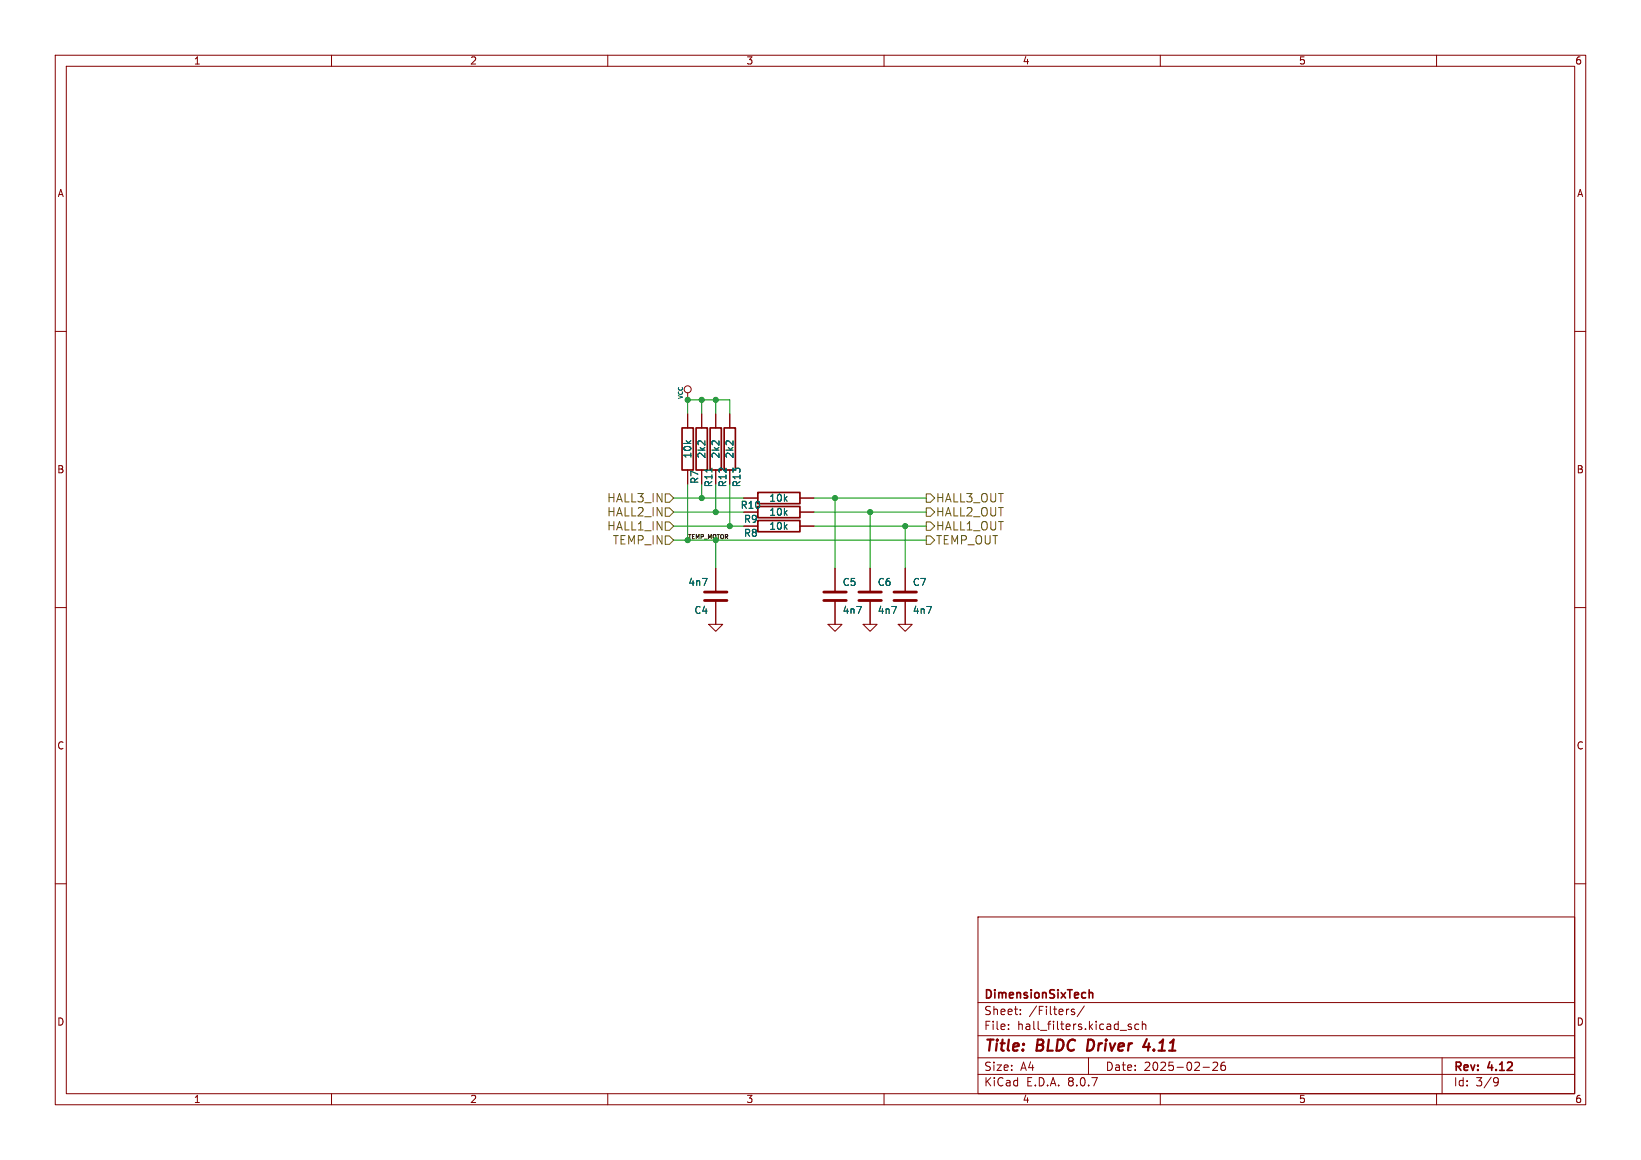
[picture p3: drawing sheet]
<svg xmlns="http://www.w3.org/2000/svg" width="297mm" height="210mm" viewBox="0 0 297 210" stroke-linecap="round" stroke-linejoin="round" font-family="sans-serif">
<g fill="none" stroke="#840000" stroke-width=".18">
<path d="M10 10h277v190h-277zM12 12h273v186h-273zM60 10v2M110 10v2M160 10v2M210 10v2M260 10v2M10 60h2M124.5 71.1v1.3M124.5 74.9v2.6M127 74.9v2.6M129.5 74.9v2.6"/>
<path d="M132.1 74.9v2.6M285 60h2M124.5 85.1v2.5M134.6 90.2h2.6M144.8 95.3h2.5M144.8 90.2h2.5M144.8 92.7h2.5M10 110h2M128.3 113h2.5l-1.3 1.3zM129.5 102.9v4.3M129.5 108.7v4.3M149.9 113h2.5l-1.3 1.3z"/>
<path d="M151.1 102.9v4.3M151.1 108.7v4.3M156.2 113h2.5l-1.2 1.3zM157.5 102.9v4.3M157.5 108.7v4.3M162.6 113h2.5l-1.3 1.3zM163.8 102.9v4.3M163.8 108.7v4.3M285 110h2M10 160h2M177 166h108v32h-108zM285 160h2"/>
<path d="M60 198v2M110 198v2M160 198v2M177 194.5h108M177 191.5h108M177 187.5h108M177 181.5h108M182.5 186.3v.1M182.5 185.5v.1M184.7 183.6v.1M184.7 182.8v.1M194.5 182.8l-.4-.1-.2 .2 .1 .2 .5 .2v.3h-.6"/>
<path d="M196.2 182.1l-1.2 2M197 191.5v3M204.7 185.5l-.3-.1-.2 .2v.2l.5 .2v.3h-.5M206.1 185.5l-.4-.1-.3 .3v.4l.1 .2h.6M206.7 185.5l.3-.1 .3 .1 .1 .9M206.7 184.9v1.5M210 198v2M217.7 193.2h1.2M219.5 192.4l.6-.1 .2 .1 .1 .3-.9 1.1h.9M221.7 192.3a.59 .59 0 0 0-.7 .6v.6l.1 .2 .4 .1 .2-.1 .1-.5-.1-.3h-.5l-.2 .3M260 198v2M261 191.5v6.5"/>
<path d="M270.6 195.1l.5 .1a.99 .99 0 0 1-.4 1.4h-.2M271.2 195.7l-.3 .3h-.3"/>
<circle cx="124.5" cy="70.5" r=".63"/>
</g>
<path d="M197 188.2l-.3 2h.5M207.6 188.1l-.7 1.4h1.2M207.9 188.9l-.1 1.3" fill="none" stroke="#840000" stroke-width=".4"/>
<path d="M123.4 77.5h2.1v7.6h-2.1zM126 77.5h2v7.6h-2zM128.5 77.5h2.1v7.6h-2.1zM131.1 77.5h2v7.6h-2zM137.2 94.2h7.6v2.1h-7.6zM137.2 89.2h7.6v2h-7.6zM137.2 91.7h7.6v2h-7.6zM197.2 179.8h.5l.1 .9" fill="none" stroke="#840000" stroke-width=".3"/>
<path d="M127.5 107.2h4.1M127.5 108.7h4.1M149.1 107.2h4.1M149.1 108.7h4.1M155.4 107.2h4.1M155.4 108.7h4.1M161.8 107.2h4.1M161.8 108.7h4.1" fill="none" stroke="#840000" stroke-width=".51"/>
<path d="M128.8 84.8v.7" fill="none" stroke="#006464" stroke-width=".18"/>
<path d="M120.4 89.4h.8l.7 .8-.7 .7h-.8zM120.4 94.5h.8l.7 .8-.7 .7h-.8zM120.4 91.9h.8l.7 .8-.7 .8h-.8zM120.4 97h.8l.7 .8-.7 .8h-.8zM167.6 89.4h.8l.8 .8-.8 .7h-.8zM167.6 97h.8l.8 .8-.8 .8h-.8zM167.6 91.9h.8l.8 .8-.8 .8h-.8zM167.6 94.5h.8l.8 .8-.8 .7h-.8z" fill="none" stroke="#725600" stroke-width=".18"/>
<g fill="none" stroke="#009600" stroke-width=".18">
<path d="M124.5 74.9v-2.5h7.6v2.5M127 72.4v2.5M129.5 72.4v2.5M121.9 90.2h12.7M121.9 95.3h12.7M121.9 92.7h12.7M121.9 97.8h45.7M124.5 87.6v10.2M127 87.6v2.6M129.5 87.6v5.1M129.5 97.8v5.1M132.1 87.6v7.7"/>
<path d="M147.3 90.2h20.3M147.3 95.3h20.3M147.3 92.7h20.3M151.1 90.2v12.7M157.5 92.7v10.2M163.8 95.3v7.6"/>
</g>
<g fill="#009600" stroke="#009600" stroke-width=".18">
<circle cx="127" cy="90.2" r=".46"/>
<circle cx="127" cy="72.4" r=".46"/>
<circle cx="124.5" cy="72.4" r=".46"/>
<circle cx="129.5" cy="72.4" r=".46"/>
<circle cx="129.5" cy="97.8" r=".46"/>
<circle cx="124.5" cy="97.8" r=".46"/>
<circle cx="132.1" cy="95.3" r=".46"/>
<circle cx="129.5" cy="92.7" r=".46"/>
<circle cx="163.8" cy="95.3" r=".46"/>
<circle cx="157.5" cy="92.7" r=".46"/>
<circle cx="151.1" cy="90.2" r=".46"/>
</g>
<g font-size="2.8" fill="#840000">
<text x="178" y="190.9">Title:</text>
<text x="187.7" y="190.9">BLDC</text>
<text x="197.6" y="190.9">Driver</text>
<text x="208.6" y="190.9">4.11</text>
</g>
<g font-size="2.1" fill="#725600">
<text x="109.8" y="91.2">HALL3_IN</text>
<text x="109.8" y="93.7">HALL2_IN</text>
<text x="169.3" y="91.2">HALL3_OUT</text>
<text x="169.3" y="93.7">HALL2_OUT</text>
<text x="109.8" y="96.2">HALL1_IN</text>
<text x="110.8" y="98.8">TEMP_IN</text>
<text x="169.3" y="98.8">TEMP_OUT</text>
<text x="169.3" y="96.2">HALL1_OUT</text>
</g>
<g font-size="2.1" fill="#840000">
<text x="178" y="184">Sheet:</text>
<text x="178" y="181.2">DimensionSixTech</text>
<text x="186.2" y="184">/Filters/</text>
<text x="178" y="186.7">File:</text>
<text x="184.1" y="186.7">hall_filters.kicad_sch</text>
<text x="178" y="196.9">KiCad</text>
<text x="178" y="194.1">Size:</text>
<text x="184.7" y="194.1">A4</text>
<text x="185.7" y="196.9">E.D.A.</text>
<text x="193.3" y="196.9">8.0.7</text>
<text x="200" y="194.1">Date:</text>
<text x="207" y="194.1">2025-02-26</text>
<text x="263" y="194.3">Rev:</text>
<text x="263" y="196.9">Id:</text>
<text x="267.1" y="196.9">3/9</text>
<text x="269.4" y="194.3">4.12</text>
</g>
<g font-size="1.8" fill="#840000">
<text x="35" y="11.9">1</text>
<text x="85" y="11.9">2</text>
<text x="135" y="11.9">3</text>
<text x="185" y="11.9">4</text>
<text x="235" y="11.9">5</text>
<text x="285" y="11.9">6</text>
<text x="10.3" y="35.9">A</text>
<text x="285.3" y="35.9">A</text>
<text x="10.3" y="85.9">B</text>
<text x="126.6" y="87.7" transform="rotate(-90 126.6 87.7)">R7</text>
<text x="131.7" y="88.3" transform="rotate(-90 131.7 88.3)">R12</text>
<text x="285.3" y="85.9">B</text>
<text x="10.3" y="135.9">C</text>
<text x="285.3" y="135.9">C</text>
<text x="10.3" y="185.9">D</text>
<text x="285.3" y="185.9">D</text>
<text x="35" y="199.9">1</text>
<text x="85" y="199.9">2</text>
<text x="135" y="199.9">3</text>
<text x="185" y="199.9">4</text>
<text x="235" y="199.9">5</text>
<text x="285" y="199.9">6</text>
</g>
<g font-size="1.8" fill="#006464">
<text x="125.3" y="83.1" transform="rotate(-90 125.3 83.1)">10k</text>
<text x="127.9" y="83.1" transform="rotate(-90 127.9 83.1)">2k2</text>
<text x="130.4" y="83.1" transform="rotate(-90 130.4 83.1)">2k2</text>
<text x="132.9" y="83.1" transform="rotate(-90 132.9 83.1)">2k2</text>
<text x="129.1" y="88.3" transform="rotate(-90 129.1 88.3)">R11</text>
<text x="134.2" y="88.3" transform="rotate(-90 134.2 88.3)">R13</text>
<text x="133.9" y="92.3">R10</text>
<text x="134.5" y="94.8">R9</text>
<text x="139.1" y="91">10k</text>
<text x="139.1" y="93.6">10k</text>
<text x="134.5" y="97.4">R8</text>
<text x="139.1" y="96.1">10k</text>
<text x="124.5" y="106.3">4n7</text>
<text x="152.4" y="106.3">C5</text>
<text x="158.8" y="106.3">C6</text>
<text x="165.1" y="106.3">C7</text>
<text x="125.6" y="111.4">C4</text>
<text x="152.4" y="111.4">4n7</text>
<text x="158.8" y="111.4">4n7</text>
<text x="165.1" y="111.4">4n7</text>
</g>
<text font-size="1.1" fill="#006464" x="123.8" y="72.4" transform="rotate(-90 123.8 72.4)">VCC</text>
<text font-size="1.1" fill="#0f0f0f" x="124.5" y="97.6">TEMP_MOTOR</text>
</svg>
